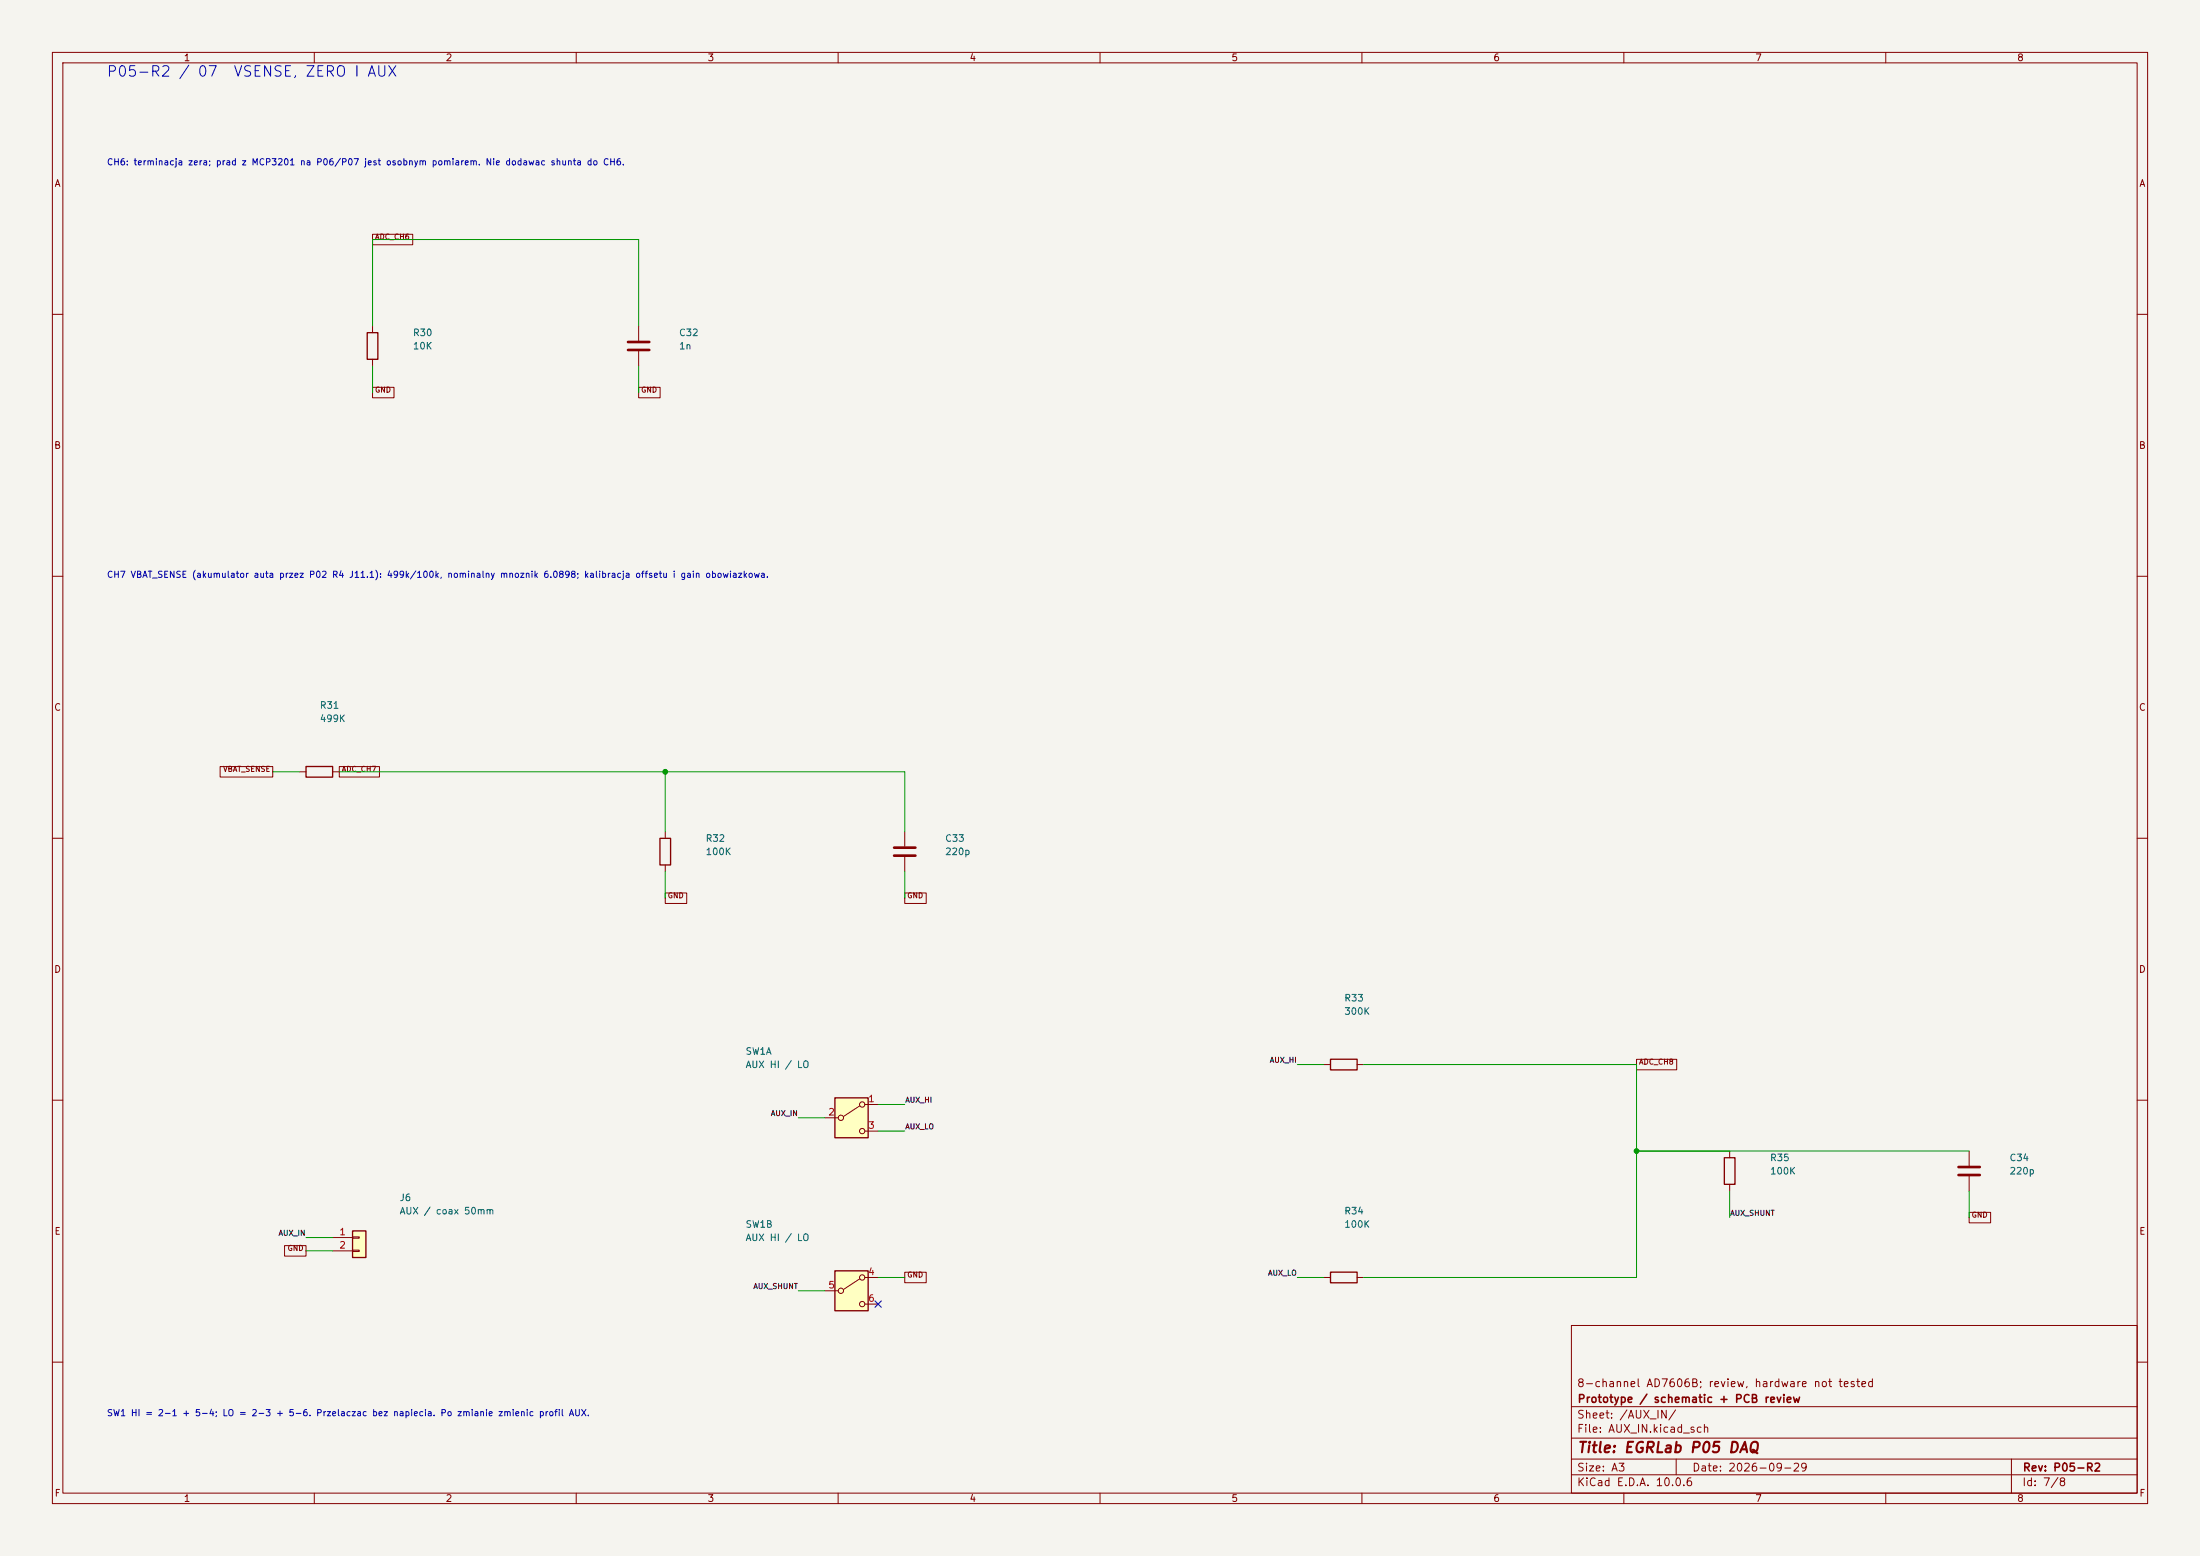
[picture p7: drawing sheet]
(kicad_sch (version 20250114) (generator "eeschema") (paper "A3") (title_block (title "EGRLab P05 DAQ") (date "2026-09-29") (rev "P05-R2") (company "Prototype / schematic + PCB review") (comment 1 "8-channel AD7606B; review, hardware not tested"))(lib_symbols (symbol "P05:R" (pin_numbers (hide yes)) (pin_names (offset 0)) (exclude_from_sim no) (in_bom yes) (on_board yes) (in_pos_files yes) (duplicate_pin_numbers_are_jumpers no) (symbol "R_0_1" (rectangle (start -1.016 -2.54) (end 1.016 2.54) (stroke (width 0.254) (type default)) (fill (type none)))) (symbol "R_1_1" (pin passive line (at 0 3.81 270) (length 1.27) (name "" (effects (font (size 1.27 1.27)))) (number "1" (effects (font (size 1.27 1.27))))) (pin passive line (at 0 -3.81 90) (length 1.27) (name "" (effects (font (size 1.27 1.27)))) (number "2" (effects (font (size 1.27 1.27)))))) (embedded_fonts no))(symbol "P05:C" (pin_numbers (hide yes)) (pin_names (offset 0.254)) (exclude_from_sim no) (in_bom yes) (on_board yes) (in_pos_files yes) (duplicate_pin_numbers_are_jumpers no) (symbol "C_0_1" (polyline (pts (xy -2.032 0.762) (xy 2.032 0.762)) (stroke (width 0.508) (type default)) (fill (type none))) (polyline (pts (xy -2.032 -0.762) (xy 2.032 -0.762)) (stroke (width 0.508) (type default)) (fill (type none)))) (symbol "C_1_1" (pin passive line (at 0 3.81 270) (length 2.794) (name "" (effects (font (size 1.27 1.27)))) (number "1" (effects (font (size 1.27 1.27))))) (pin passive line (at 0 -3.81 90) (length 2.794) (name "" (effects (font (size 1.27 1.27)))) (number "2" (effects (font (size 1.27 1.27)))))) (embedded_fonts no))(symbol "P05:Conn_01x02" (pin_names (offset 1.016) (hide yes)) (exclude_from_sim no) (in_bom yes) (on_board yes) (in_pos_files yes) (duplicate_pin_numbers_are_jumpers no) (symbol "Conn_01x02_1_1" (rectangle (start -1.27 1.27) (end 1.27 -3.81) (stroke (width 0.254) (type default)) (fill (type background))) (rectangle (start -1.27 0.127) (end 0 -0.127) (stroke (width 0.1524) (type default)) (fill (type none))) (rectangle (start -1.27 -2.413) (end 0 -2.667) (stroke (width 0.1524) (type default)) (fill (type none))) (pin passive line (at -5.08 0 0) (length 3.81) (name "Pin_1" (effects (font (size 1.27 1.27)))) (number "1" (effects (font (size 1.27 1.27))))) (pin passive line (at -5.08 -2.54 0) (length 3.81) (name "Pin_2" (effects (font (size 1.27 1.27)))) (number "2" (effects (font (size 1.27 1.27)))))) (embedded_fonts no))(symbol "P05:CK7201_DPDT" (pin_names (offset 0) (hide yes)) (exclude_from_sim no) (in_bom yes) (on_board yes) (in_pos_files yes) (duplicate_pin_numbers_are_jumpers no) (symbol "CK7201_DPDT_0_0" (circle (center -2.032 0) (radius 0.508) (stroke (width 0) (type default)) (fill (type none))) (circle (center 2.032 -2.54) (radius 0.508) (stroke (width 0) (type default)) (fill (type none)))) (symbol "CK7201_DPDT_0_1" (rectangle (start -3.175 3.81) (end 3.175 -3.81) (stroke (width 0.254) (type default)) (fill (type background))) (polyline (pts (xy -1.524 0.254) (xy 1.5748 2.286)) (stroke (width 0) (type default)) (fill (type none))) (circle (center 2.032 2.54) (radius 0.508) (stroke (width 0) (type default)) (fill (type none)))) (symbol "CK7201_DPDT_1_1" (pin passive line (at 5.08 2.54 180) (length 2.54) (name "A" (effects (font (size 1.27 1.27)))) (number "1" (effects (font (size 1.27 1.27))))) (pin passive line (at -5.08 0 0) (length 2.54) (name "B" (effects (font (size 1.27 1.27)))) (number "2" (effects (font (size 1.27 1.27))))) (pin passive line (at 5.08 -2.54 180) (length 2.54) (name "C" (effects (font (size 1.27 1.27)))) (number "3" (effects (font (size 1.27 1.27)))))) (symbol "CK7201_DPDT_2_1" (pin passive line (at 5.08 2.54 180) (length 2.54) (name "A" (effects (font (size 1.27 1.27)))) (number "4" (effects (font (size 1.27 1.27))))) (pin passive line (at -5.08 0 0) (length 2.54) (name "B" (effects (font (size 1.27 1.27)))) (number "5" (effects (font (size 1.27 1.27))))) (pin passive line (at 5.08 -2.54 180) (length 2.54) (name "C" (effects (font (size 1.27 1.27)))) (number "6" (effects (font (size 1.27 1.27)))))) (embedded_fonts no)))(symbol (lib_id "P05:R") (at 71.12 66.04 0) (unit 1) (in_bom yes) (on_board yes) (dnp no) (property "Reference" "R30" (at 78.74 63.5 0) (effects (font (size 1.27 1.27)) (justify left))) (property "Value" "10K" (at 78.74 66.04 0) (effects (font (size 1.27 1.27)) (justify left)))(property "Footprint" "Resistor_THT:R_Axial_DIN0207_L6.3mm_D2.5mm_P10.16mm_Horizontal" (at 71.12 66.04 0) (effects (font (size 1 1)) hide))(property "MPN" "metal film resistor 10K 1%" (at 71.12 66.04 0) (effects (font (size 1 1)) hide))(property "BaselineRef" "R_CH6_ZERO" (at 71.12 66.04 0) (effects (font (size 1 1)) hide))(property "Datasheet" "" (at 71.12 66.04 0) (effects (font (size 1 1)) hide))(pin "1")(pin "2"))(symbol (lib_id "P05:C") (at 121.92 66.04 0) (unit 1) (in_bom yes) (on_board yes) (dnp no) (property "Reference" "C32" (at 129.54 63.5 0) (effects (font (size 1.27 1.27)) (justify left))) (property "Value" "1n" (at 129.54 66.04 0) (effects (font (size 1.27 1.27)) (justify left)))(property "Footprint" "Capacitor_SMD:C_0805_2012Metric" (at 121.92 66.04 0) (effects (font (size 1 1)) hide))(property "MPN" "X7R 25V 10% 1n" (at 121.92 66.04 0) (effects (font (size 1 1)) hide))(property "BaselineRef" "CI_ADC" (at 121.92 66.04 0) (effects (font (size 1 1)) hide))(property "Datasheet" "" (at 121.92 66.04 0) (effects (font (size 1 1)) hide))(pin "1")(pin "2"))(symbol (lib_id "P05:R") (at 60.96 147.32 90) (unit 1) (in_bom yes) (on_board yes) (dnp no) (property "Reference" "R31" (at 60.96 134.62 90) (effects (font (size 1.27 1.27)) (justify right))) (property "Value" "499K" (at 60.96 137.16 90) (effects (font (size 1.27 1.27)) (justify right)))(property "Footprint" "Resistor_THT:R_Axial_DIN0207_L6.3mm_D2.5mm_P10.16mm_Horizontal" (at 60.96 147.32 0) (effects (font (size 1 1)) hide))(property "MPN" "MBB0207 precision metal film 499K 0.1%" (at 60.96 147.32 0) (effects (font (size 1 1)) hide))(property "BaselineRef" "RV1" (at 60.96 147.32 0) (effects (font (size 1 1)) hide))(property "Datasheet" "" (at 60.96 147.32 0) (effects (font (size 1 1)) hide))(pin "1")(pin "2"))(symbol (lib_id "P05:R") (at 127.0 162.56 0) (unit 1) (in_bom yes) (on_board yes) (dnp no) (property "Reference" "R32" (at 134.62 160.02 0) (effects (font (size 1.27 1.27)) (justify left))) (property "Value" "100K" (at 134.62 162.56 0) (effects (font (size 1.27 1.27)) (justify left)))(property "Footprint" "Resistor_THT:R_Axial_DIN0207_L6.3mm_D2.5mm_P10.16mm_Horizontal" (at 127.0 162.56 0) (effects (font (size 1 1)) hide))(property "MPN" "MBB0207 precision metal film 100K 0.1%" (at 127.0 162.56 0) (effects (font (size 1 1)) hide))(property "BaselineRef" "RB3" (at 127.0 162.56 0) (effects (font (size 1 1)) hide))(property "Datasheet" "" (at 127.0 162.56 0) (effects (font (size 1 1)) hide))(pin "1")(pin "2"))(symbol (lib_id "P05:C") (at 172.72 162.56 0) (unit 1) (in_bom yes) (on_board yes) (dnp no) (property "Reference" "C33" (at 180.34 160.02 0) (effects (font (size 1.27 1.27)) (justify left))) (property "Value" "220p" (at 180.34 162.56 0) (effects (font (size 1.27 1.27)) (justify left)))(property "Footprint" "Capacitor_SMD:C_0805_2012Metric" (at 172.72 162.56 0) (effects (font (size 1 1)) hide))(property "MPN" "C0G 50V 5% 220p" (at 172.72 162.56 0) (effects (font (size 1 1)) hide))(property "BaselineRef" "CF6" (at 172.72 162.56 0) (effects (font (size 1 1)) hide))(property "Datasheet" "" (at 172.72 162.56 0) (effects (font (size 1 1)) hide))(pin "1")(pin "2"))(symbol (lib_id "P05:Conn_01x02") (at 68.58 236.22 0) (unit 1) (in_bom yes) (on_board yes) (dnp no) (property "Reference" "J6" (at 76.2 228.6 0) (effects (font (size 1.27 1.27)) (justify left))) (property "Value" "AUX / coax 50mm" (at 76.2 231.14 0) (effects (font (size 1.27 1.27)) (justify left)))(property "Footprint" "P05:PTH_AUX_2" (at 68.58 236.22 0) (effects (font (size 1 1)) hide))(property "MPN" "insulated panel BNC + RG174 50mm" (at 68.58 236.22 0) (effects (font (size 1 1)) hide))(property "BaselineRef" "J_AUX" (at 68.58 236.22 0) (effects (font (size 1 1)) hide))(property "Datasheet" "" (at 68.58 236.22 0) (effects (font (size 1 1)) hide))(pin "1")(pin "2"))(symbol (lib_id "P05:CK7201_DPDT") (at 162.56 213.36 0) (unit 1) (in_bom yes) (on_board yes) (dnp no) (property "Reference" "SW1" (at 142.24 200.66 0) (effects (font (size 1.27 1.27)) (justify left))) (property "Value" "AUX HI / LO" (at 142.24 203.2 0) (effects (font (size 1.27 1.27)) (justify left)))(property "Footprint" "P05:CK_7201SYCBE" (at 162.56 213.36 0) (effects (font (size 1 1)) hide))(property "MPN" "7201SYCBE" (at 162.56 213.36 0) (effects (font (size 1 1)) hide))(property "BaselineRef" "JP_AUX" (at 162.56 213.36 0) (effects (font (size 1 1)) hide))(property "Datasheet" "https://www.ckswitches.com/media/1394/7000toggle.pdf" (at 162.56 213.36 0) (effects (font (size 1 1)) hide))(pin "1")(pin "2")(pin "3"))(symbol (lib_id "P05:R") (at 256.54 203.2 90) (unit 1) (in_bom yes) (on_board yes) (dnp no) (property "Reference" "R33" (at 256.54 190.5 90) (effects (font (size 1.27 1.27)) (justify right))) (property "Value" "300K" (at 256.54 193.04 90) (effects (font (size 1.27 1.27)) (justify right)))(property "Footprint" "Resistor_THT:R_Axial_DIN0207_L6.3mm_D2.5mm_P10.16mm_Horizontal" (at 256.54 203.2 0) (effects (font (size 1 1)) hide))(property "MPN" "MBB0207 precision metal film 300K 0.1%" (at 256.54 203.2 0) (effects (font (size 1 1)) hide))(property "BaselineRef" "RA1" (at 256.54 203.2 0) (effects (font (size 1 1)) hide))(property "Datasheet" "" (at 256.54 203.2 0) (effects (font (size 1 1)) hide))(pin "1")(pin "2"))(symbol (lib_id "P05:R") (at 256.54 243.84 90) (unit 1) (in_bom yes) (on_board yes) (dnp no) (property "Reference" "R34" (at 256.54 231.14 90) (effects (font (size 1.27 1.27)) (justify right))) (property "Value" "100K" (at 256.54 233.67999999999998 90) (effects (font (size 1.27 1.27)) (justify right)))(property "Footprint" "Resistor_THT:R_Axial_DIN0207_L6.3mm_D2.5mm_P10.16mm_Horizontal" (at 256.54 243.84 0) (effects (font (size 1 1)) hide))(property "MPN" "MBB0207 precision metal film 100K 0.1%" (at 256.54 243.84 0) (effects (font (size 1 1)) hide))(property "BaselineRef" "RA3" (at 256.54 243.84 0) (effects (font (size 1 1)) hide))(property "Datasheet" "" (at 256.54 243.84 0) (effects (font (size 1 1)) hide))(pin "1")(pin "2"))(symbol (lib_id "P05:R") (at 330.2 223.52 0) (unit 1) (in_bom yes) (on_board yes) (dnp no) (property "Reference" "R35" (at 337.82 220.98 0) (effects (font (size 1.27 1.27)) (justify left))) (property "Value" "100K" (at 337.82 223.51999999999998 0) (effects (font (size 1.27 1.27)) (justify left)))(property "Footprint" "Resistor_THT:R_Axial_DIN0207_L6.3mm_D2.5mm_P10.16mm_Horizontal" (at 330.2 223.52 0) (effects (font (size 1 1)) hide))(property "MPN" "MBB0207 precision metal film 100K 0.1%" (at 330.2 223.52 0) (effects (font (size 1 1)) hide))(property "BaselineRef" "RB4" (at 330.2 223.52 0) (effects (font (size 1 1)) hide))(property "Datasheet" "" (at 330.2 223.52 0) (effects (font (size 1 1)) hide))(pin "1")(pin "2"))(symbol (lib_id "P05:C") (at 375.92 223.52 0) (unit 1) (in_bom yes) (on_board yes) (dnp no) (property "Reference" "C34" (at 383.54 220.98 0) (effects (font (size 1.27 1.27)) (justify left))) (property "Value" "220p" (at 383.54 223.51999999999998 0) (effects (font (size 1.27 1.27)) (justify left)))(property "Footprint" "Capacitor_SMD:C_0805_2012Metric" (at 375.92 223.52 0) (effects (font (size 1 1)) hide))(property "MPN" "C0G 50V 5% 220p" (at 375.92 223.52 0) (effects (font (size 1 1)) hide))(property "BaselineRef" "CF7" (at 375.92 223.52 0) (effects (font (size 1 1)) hide))(property "Datasheet" "" (at 375.92 223.52 0) (effects (font (size 1 1)) hide))(pin "1")(pin "2"))(symbol (lib_id "P05:CK7201_DPDT") (at 162.56 246.38 0) (unit 2) (in_bom yes) (on_board yes) (dnp no) (property "Reference" "SW1" (at 142.24 233.68 0) (effects (font (size 1.27 1.27)) (justify left))) (property "Value" "AUX HI / LO" (at 142.24 236.22 0) (effects (font (size 1.27 1.27)) (justify left)))(property "Footprint" "P05:CK_7201SYCBE" (at 162.56 246.38 0) (effects (font (size 1 1)) hide))(property "MPN" "7201SYCBE" (at 162.56 246.38 0) (effects (font (size 1 1)) hide))(property "BaselineRef" "JP_AUX" (at 162.56 246.38 0) (effects (font (size 1 1)) hide))(property "Datasheet" "https://www.ckswitches.com/media/1394/7000toggle.pdf" (at 162.56 246.38 0) (effects (font (size 1 1)) hide))(pin "4")(pin "5")(pin "6"))(wire (pts (xy 71.12 62.23) (xy 71.12 45.72)) (stroke (width 0) (type default)))(wire (pts (xy 121.92 62.23) (xy 121.92 45.72)) (stroke (width 0) (type default)))(wire (pts (xy 71.12 45.72) (xy 121.92 45.72)) (stroke (width 0) (type default)))(global_label "ADC_CH6" (shape passive)  (at 71.12 45.72 0) (effects (font (size 1 1)) (justify left bottom)))(wire (pts (xy 127.0 158.75) (xy 127.0 147.32)) (stroke (width 0) (type default)))(wire (pts (xy 172.72 158.75) (xy 172.72 147.32)) (stroke (width 0) (type default)))(wire (pts (xy 64.77 147.32) (xy 127.0 147.32)) (stroke (width 0) (type default)))(wire (pts (xy 127.0 147.32) (xy 172.72 147.32)) (stroke (width 0) (type default)))(global_label "ADC_CH7" (shape passive)  (at 64.77 147.32 0) (effects (font (size 1 1)) (justify left bottom)))(wire (pts (xy 260.35 203.2) (xy 312.42 203.2)) (stroke (width 0) (type default)))(wire (pts (xy 260.35 243.84) (xy 312.42 243.84)) (stroke (width 0) (type default)))(wire (pts (xy 330.2 219.71) (xy 312.42 219.71)) (stroke (width 0) (type default)))(wire (pts (xy 375.92 219.71) (xy 312.42 219.71)) (stroke (width 0) (type default)))(wire (pts (xy 312.42 203.2) (xy 312.42 219.71)) (stroke (width 0) (type default)))(wire (pts (xy 312.42 219.71) (xy 312.42 243.84)) (stroke (width 0) (type default)))(global_label "ADC_CH8" (shape passive)  (at 312.42 203.2 0) (effects (font (size 1 1)) (justify left bottom)))(text "CH6: terminacja zera; prad z MCP3201 na P06/P07 jest osobnym pomiarem. Nie dodawac shunta do CH6." (at 20.32 30.48 0) (effects (font (size 1.2 1.2)) (justify left top)))(text "CH7 VBAT_SENSE (akumulator auta przez P02 R4 J11.1): 499k/100k, nominalny mnoznik 6.0898; kalibracja offsetu i gain obowiazkowa." (at 20.32 109.22 0) (effects (font (size 1.2 1.2)) (justify left top)))(text "SW1 HI = 2-1 + 5-4; LO = 2-3 + 5-6. Przelaczac bez napiecia. Po zmianie zmienic profil AUX." (at 20.32 269.24 0) (effects (font (size 1.2 1.2)) (justify left top)))(text "P05-R2 / 07  VSENSE, ZERO I AUX" (at 20.32 12.7 0) (effects (font (size 2 2)) (justify left top)))(wire (pts (xy 71.12 69.85) (xy 71.12 74.93)) (stroke (width 0) (type default)))(global_label "GND" (shape passive) (at 71.12 74.93 0) (effects (font (size 1 1)) (justify left bottom)))(wire (pts (xy 121.92 69.85) (xy 121.92 74.93)) (stroke (width 0) (type default)))(global_label "GND" (shape passive) (at 121.92 74.93 0) (effects (font (size 1 1)) (justify left bottom)))(wire (pts (xy 57.15 147.32) (xy 52.07 147.32)) (stroke (width 0) (type default)))(global_label "VBAT_SENSE" (shape passive) (at 52.07 147.32 0) (effects (font (size 1 1)) (justify right bottom)))(wire (pts (xy 127.0 166.37) (xy 127.0 171.45)) (stroke (width 0) (type default)))(global_label "GND" (shape passive) (at 127.0 171.45 0) (effects (font (size 1 1)) (justify left bottom)))(wire (pts (xy 172.72 166.37) (xy 172.72 171.45)) (stroke (width 0) (type default)))(global_label "GND" (shape passive) (at 172.72 171.45 0) (effects (font (size 1 1)) (justify left bottom)))(wire (pts (xy 63.5 236.22) (xy 58.42 236.22)) (stroke (width 0) (type default)))(label "AUX_IN"  (at 58.42 236.22 0) (effects (font (size 1 1)) (justify right bottom)))(wire (pts (xy 63.5 238.76) (xy 58.42 238.76)) (stroke (width 0) (type default)))(global_label "GND" (shape passive) (at 58.42 238.76 0) (effects (font (size 1 1)) (justify right bottom)))(wire (pts (xy 167.64 210.82) (xy 172.72 210.82)) (stroke (width 0) (type default)))(label "AUX_HI"  (at 172.72 210.82 0) (effects (font (size 1 1)) (justify left bottom)))(wire (pts (xy 157.48 213.36) (xy 152.4 213.36)) (stroke (width 0) (type default)))(label "AUX_IN"  (at 152.4 213.36 0) (effects (font (size 1 1)) (justify right bottom)))(wire (pts (xy 167.64 215.9) (xy 172.72 215.9)) (stroke (width 0) (type default)))(label "AUX_LO"  (at 172.72 215.9 0) (effects (font (size 1 1)) (justify left bottom)))(wire (pts (xy 252.73 203.2) (xy 247.65 203.2)) (stroke (width 0) (type default)))(label "AUX_HI"  (at 247.65 203.2 0) (effects (font (size 1 1)) (justify right bottom)))(wire (pts (xy 252.73 243.84) (xy 247.65 243.84)) (stroke (width 0) (type default)))(label "AUX_LO"  (at 247.65 243.84 0) (effects (font (size 1 1)) (justify right bottom)))(wire (pts (xy 330.2 227.33) (xy 330.2 232.41)) (stroke (width 0) (type default)))(label "AUX_SHUNT"  (at 330.2 232.41 0) (effects (font (size 1 1)) (justify left bottom)))(wire (pts (xy 375.92 227.33) (xy 375.92 232.41)) (stroke (width 0) (type default)))(global_label "GND" (shape passive) (at 375.92 232.41 0) (effects (font (size 1 1)) (justify left bottom)))(wire (pts (xy 167.64 243.84) (xy 172.72 243.84)) (stroke (width 0) (type default)))(global_label "GND" (shape passive) (at 172.72 243.84 0) (effects (font (size 1 1)) (justify left bottom)))(wire (pts (xy 157.48 246.38) (xy 152.4 246.38)) (stroke (width 0) (type default)))(label "AUX_SHUNT"  (at 152.4 246.38 0) (effects (font (size 1 1)) (justify right bottom)))(no_connect (at 167.64 248.92))(junction (at 312.42 219.71) (diameter 0) (color 0 0 0 0))(junction (at 127.0 147.32) (diameter 0) (color 0 0 0 0)))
